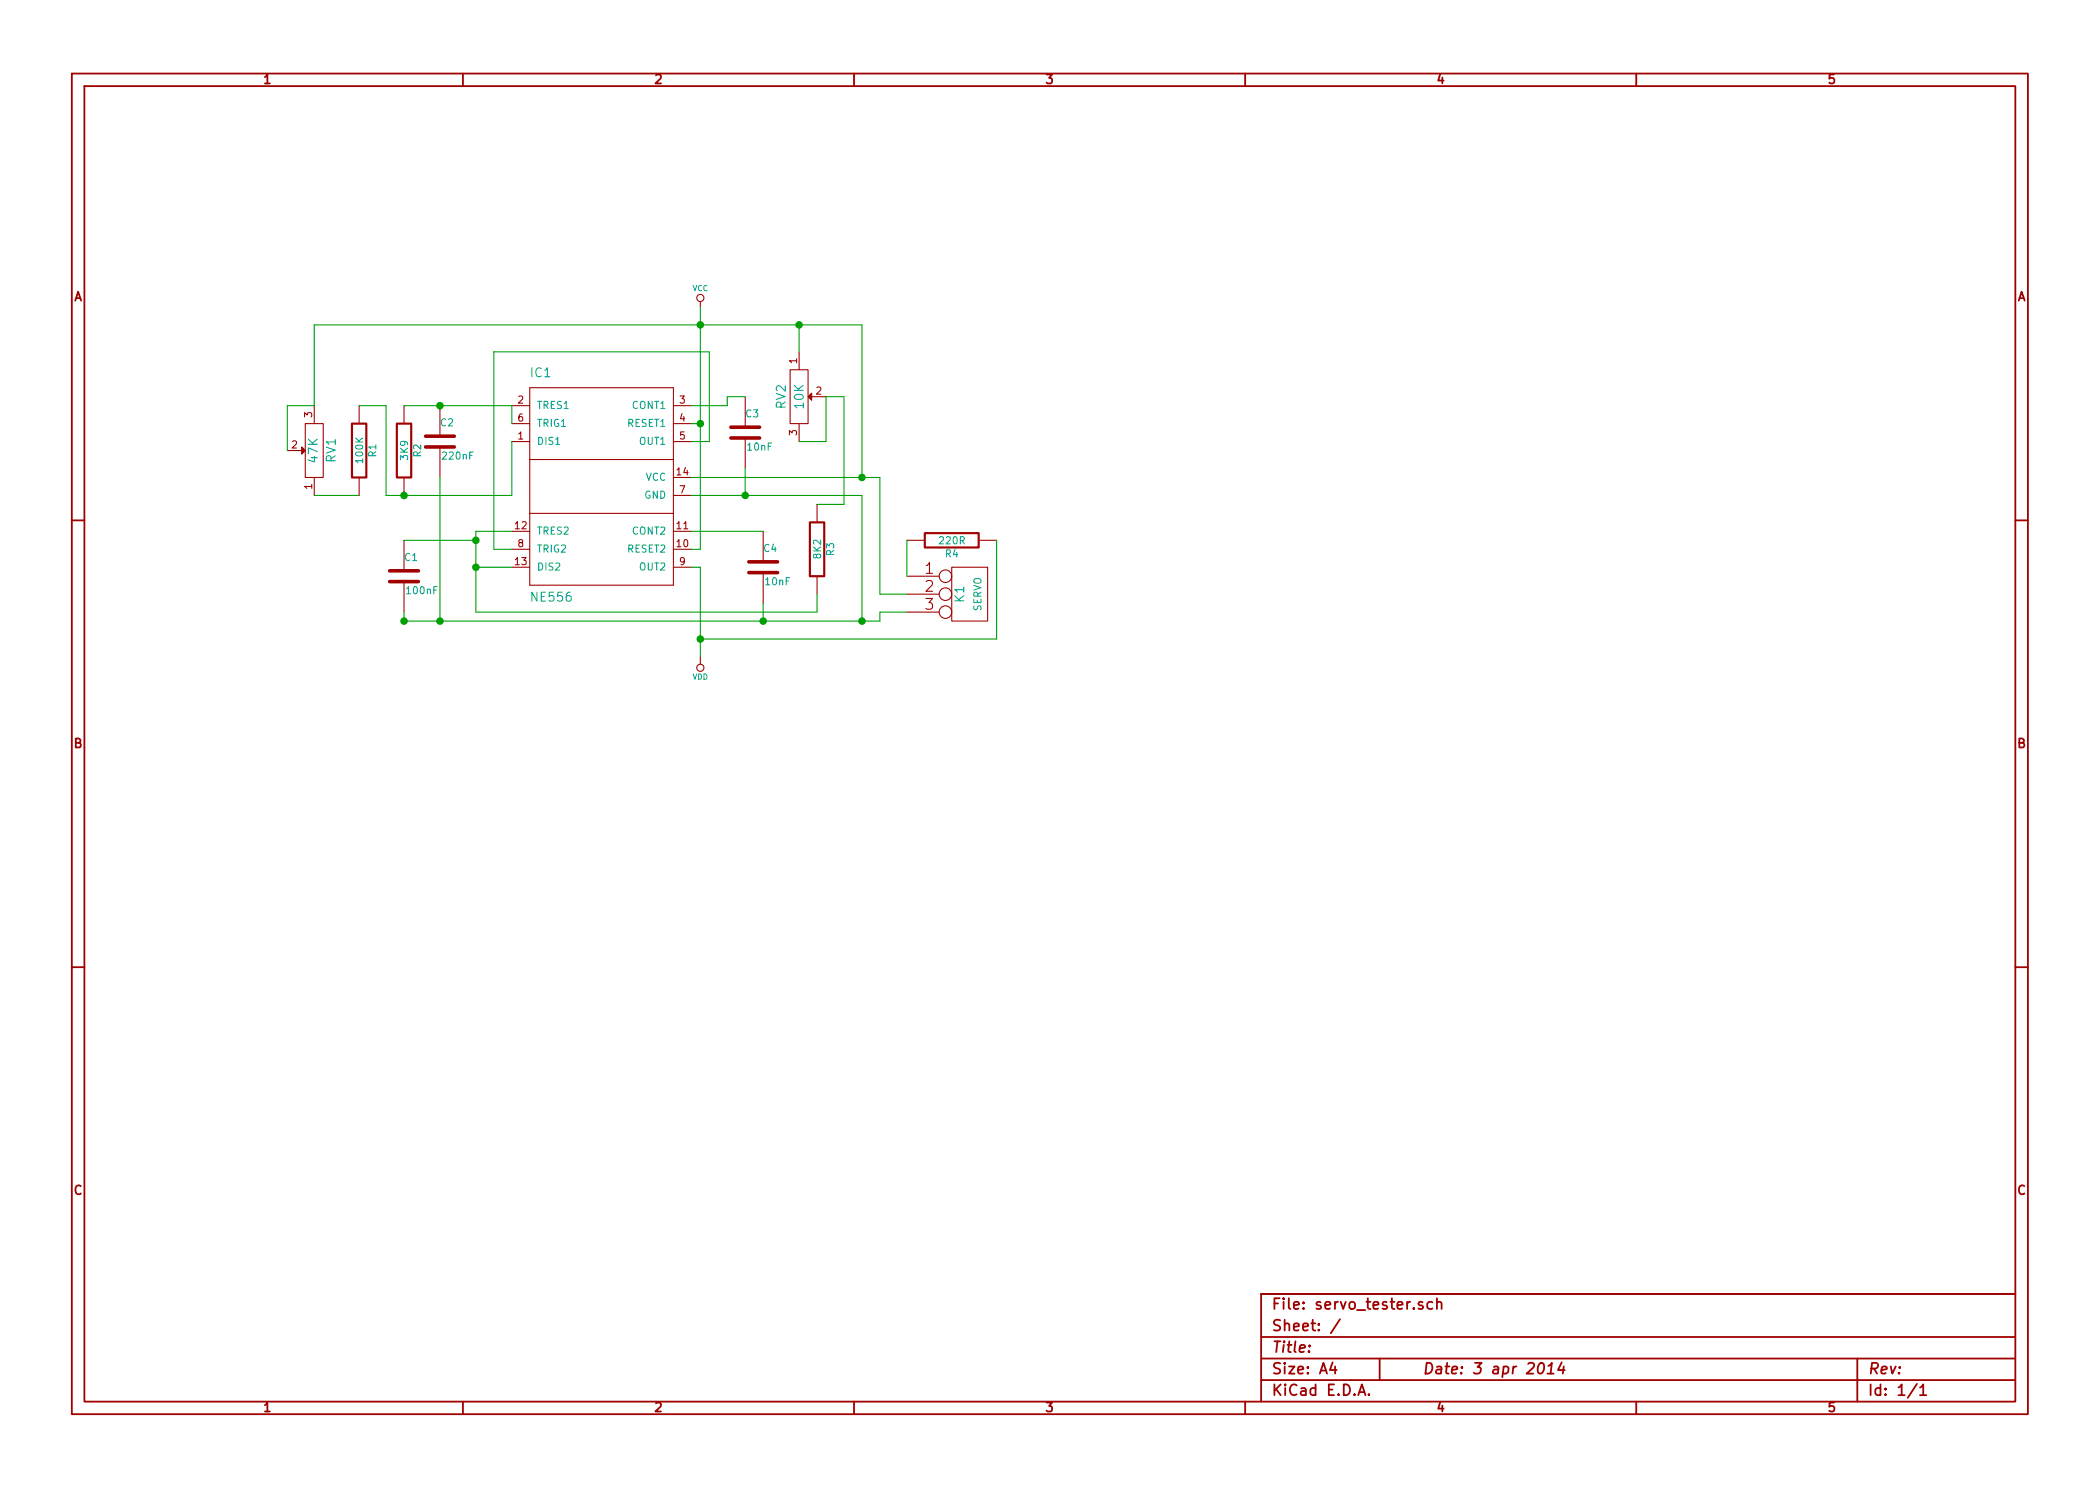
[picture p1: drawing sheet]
EESchema Schematic File Version 2
LIBS:power
LIBS:device
LIBS:transistors
LIBS:conn
LIBS:linear
LIBS:regul
LIBS:74xx
LIBS:cmos4000
LIBS:adc-dac
LIBS:memory
LIBS:xilinx
LIBS:special
LIBS:microcontrollers
LIBS:dsp
LIBS:microchip
LIBS:analog_switches
LIBS:motorola
LIBS:texas
LIBS:intel
LIBS:audio
LIBS:interface
LIBS:digital-audio
LIBS:philips
LIBS:display
LIBS:cypress
LIBS:siliconi
LIBS:opto
LIBS:atmel
LIBS:contrib
LIBS:valves
LIBS:linear2
LIBS:st-microelectronics
EELAYER 27 0
EELAYER END
$Descr A4 11693 8268
encoding utf-8
Sheet 1 1
Title ""
Date "3 apr 2014"
Rev ""
Comp ""
Comment1 ""
Comment2 ""
Comment3 ""
Comment4 ""
$EndDescr
$Comp
L NE556 IC1
U 1 1
P 3350 2450
F 0 "IC1" H 2950 2800 50  0000 L BNN
F 1 "NE556" H 2950 1550 50  0000 L BNN
F 2 "st-microelectronics-DIL14" H 3350 2600 50  0001 C CNN
F 3 "" H 3350 2450 60  0000 C CNN
	1    3350 2450
	1    0    0    -1  
$EndComp
$Comp
L C C3
U 1 1
P 4150 2400
F 0 "C3" H 4150 2500 40  0000 L CNN
F 1 "10nF" H 4156 2315 40  0000 L CNN
F 2 "~" H 4188 2250 30  0000 C CNN
F 3 "~" H 4150 2400 60  0000 C CNN
	1    4150 2400
	1    0    0    -1  
$EndComp
$Comp
L C C2
U 1 1
P 2450 2450
F 0 "C2" H 2450 2550 40  0000 L CNN
F 1 "220nF" H 2456 2365 40  0000 L CNN
F 2 "~" H 2488 2300 30  0000 C CNN
F 3 "~" H 2450 2450 60  0000 C CNN
	1    2450 2450
	1    0    0    -1  
$EndComp
$Comp
L C C4
U 1 1
P 4250 3150
F 0 "C4" H 4250 3250 40  0000 L CNN
F 1 "10nF" H 4256 3065 40  0000 L CNN
F 2 "~" H 4288 3000 30  0000 C CNN
F 3 "~" H 4250 3150 60  0000 C CNN
	1    4250 3150
	1    0    0    -1  
$EndComp
$Comp
L C C1
U 1 1
P 2250 3200
F 0 "C1" H 2250 3300 40  0000 L CNN
F 1 "100nF" H 2256 3115 40  0000 L CNN
F 2 "~" H 2288 3050 30  0000 C CNN
F 3 "~" H 2250 3200 60  0000 C CNN
	1    2250 3200
	1    0    0    -1  
$EndComp
$Comp
L POT RV1
U 1 1
P 1750 2500
F 0 "RV1" H 1750 2400 50  0000 C CNN
F 1 "47K" H 1750 2500 50  0000 C CNN
F 2 "~" H 1750 2500 60  0000 C CNN
F 3 "~" H 1750 2500 60  0000 C CNN
	1    1750 2500
	0    -1   -1   0   
$EndComp
$Comp
L POT RV2
U 1 1
P 4450 2200
F 0 "RV2" H 4450 2100 50  0000 C CNN
F 1 "10K" H 4450 2200 50  0000 C CNN
F 2 "~" H 4450 2200 60  0000 C CNN
F 3 "~" H 4450 2200 60  0000 C CNN
	1    4450 2200
	0    1    1    0   
$EndComp
$Comp
L R R2
U 1 1
P 2250 2500
F 0 "R2" V 2330 2500 40  0000 C CNN
F 1 "3K9" V 2257 2501 40  0000 C CNN
F 2 "~" V 2180 2500 30  0000 C CNN
F 3 "~" H 2250 2500 30  0000 C CNN
	1    2250 2500
	1    0    0    -1  
$EndComp
$Comp
L R R1
U 1 1
P 2000 2500
F 0 "R1" V 2080 2500 40  0000 C CNN
F 1 "100K" V 2007 2501 40  0000 C CNN
F 2 "~" V 1930 2500 30  0000 C CNN
F 3 "~" H 2000 2500 30  0000 C CNN
	1    2000 2500
	1    0    0    -1  
$EndComp
$Comp
L R R3
U 1 1
P 4550 3050
F 0 "R3" V 4630 3050 40  0000 C CNN
F 1 "8K2" V 4557 3051 40  0000 C CNN
F 2 "~" V 4480 3050 30  0000 C CNN
F 3 "~" H 4550 3050 30  0000 C CNN
	1    4550 3050
	1    0    0    -1  
$EndComp
$Comp
L R R4
U 1 1
P 5300 3000
F 0 "R4" V 5380 3000 40  0000 C CNN
F 1 "220R" V 5307 3001 40  0000 C CNN
F 2 "~" V 5230 3000 30  0000 C CNN
F 3 "~" H 5300 3000 30  0000 C CNN
	1    5300 3000
	0    1    1    0   
$EndComp
$Comp
L CONN_3 K1
U 1 1
P 5400 3300
F 0 "K1" V 5350 3300 50  0000 C CNN
F 1 "SERVO" V 5450 3300 40  0000 C CNN
F 2 "~" H 5400 3300 60  0000 C CNN
F 3 "~" H 5400 3300 60  0000 C CNN
	1    5400 3300
	1    0    0    -1  
$EndComp
Wire Wire Line
	3850 2450 3950 2450
Wire Wire Line
	3950 2450 3950 1950
Wire Wire Line
	3950 1950 2750 1950
Wire Wire Line
	2750 1950 2750 3050
Wire Wire Line
	2750 3050 2850 3050
Wire Wire Line
	2850 2250 2850 2350
Wire Wire Line
	2650 3150 2850 3150
Wire Wire Line
	2650 2950 2650 3400
Wire Wire Line
	2650 2950 2850 2950
Wire Wire Line
	3850 2650 4900 2650
Wire Wire Line
	4800 1800 4800 2650
Wire Wire Line
	3850 2750 4800 2750
Wire Wire Line
	4800 2750 4800 3450
Wire Wire Line
	4150 2600 4150 2750
Connection ~ 4150 2750
Wire Wire Line
	3850 2250 4050 2250
Wire Wire Line
	4050 2250 4050 2200
Wire Wire Line
	4050 2200 4150 2200
Wire Wire Line
	2250 2250 2850 2250
Wire Wire Line
	2450 2650 2450 3450
Connection ~ 2450 3450
Wire Wire Line
	2150 2750 2850 2750
Wire Wire Line
	2850 2750 2850 2450
Connection ~ 2450 2250
Wire Wire Line
	1750 2250 1750 1800
Wire Wire Line
	1600 2500 1600 2250
Wire Wire Line
	1600 2250 1750 2250
Wire Wire Line
	1750 1800 4800 1800
Wire Wire Line
	1750 2750 2000 2750
Wire Wire Line
	2000 2250 2150 2250
Wire Wire Line
	2150 2250 2150 2750
Connection ~ 2250 2750
Wire Wire Line
	3850 2350 3900 2350
Wire Wire Line
	3900 1700 3900 3050
Connection ~ 3900 1800
Wire Wire Line
	3850 2950 4250 2950
Wire Wire Line
	4250 3450 4250 3350
Connection ~ 4250 3450
Wire Wire Line
	2250 3000 2650 3000
Connection ~ 2650 3000
Wire Wire Line
	2250 3400 2250 3450
Connection ~ 2250 3450
Wire Wire Line
	4450 1950 4450 1800
Connection ~ 4450 1800
Wire Wire Line
	4700 2200 4600 2200
Wire Wire Line
	4450 2450 4600 2450
Wire Wire Line
	4600 2450 4600 2200
Wire Wire Line
	3900 3050 3850 3050
Connection ~ 3900 2350
Wire Wire Line
	2250 3450 4900 3450
Wire Wire Line
	4900 2650 4900 3300
Wire Wire Line
	4900 3300 5050 3300
Connection ~ 4800 2650
Wire Wire Line
	4900 3450 4900 3400
Wire Wire Line
	4900 3400 5050 3400
Connection ~ 4800 3450
Wire Wire Line
	5050 3000 5050 3200
Wire Wire Line
	3850 3150 3900 3150
Wire Wire Line
	3900 3150 3900 3650
Wire Wire Line
	3900 3550 5550 3550
Wire Wire Line
	5550 3550 5550 3000
$Comp
L VCC #PWR1
U 1 1
P 3900 1700
F 0 "#PWR1" H 3900 1800 30  0001 C CNN
F 1 "VCC" H 3900 1800 30  0000 C CNN
F 2 "" H 3900 1700 60  0000 C CNN
F 3 "" H 3900 1700 60  0000 C CNN
	1    3900 1700
	1    0    0    -1  
$EndComp
$Comp
L VDD #PWR2
U 1 1
P 3900 3650
F 0 "#PWR2" H 3900 3750 30  0001 C CNN
F 1 "VDD" H 3900 3760 30  0000 C CNN
F 2 "" H 3900 3650 60  0000 C CNN
F 3 "" H 3900 3650 60  0000 C CNN
	1    3900 3650
	1    0    0    1   
$EndComp
Connection ~ 3900 3550
Wire Wire Line
	4700 2200 4700 2800
Wire Wire Line
	4700 2800 4550 2800
Wire Wire Line
	4550 3300 4550 3400
Wire Wire Line
	4550 3400 2650 3400
Connection ~ 2650 3150
$EndSCHEMATC
